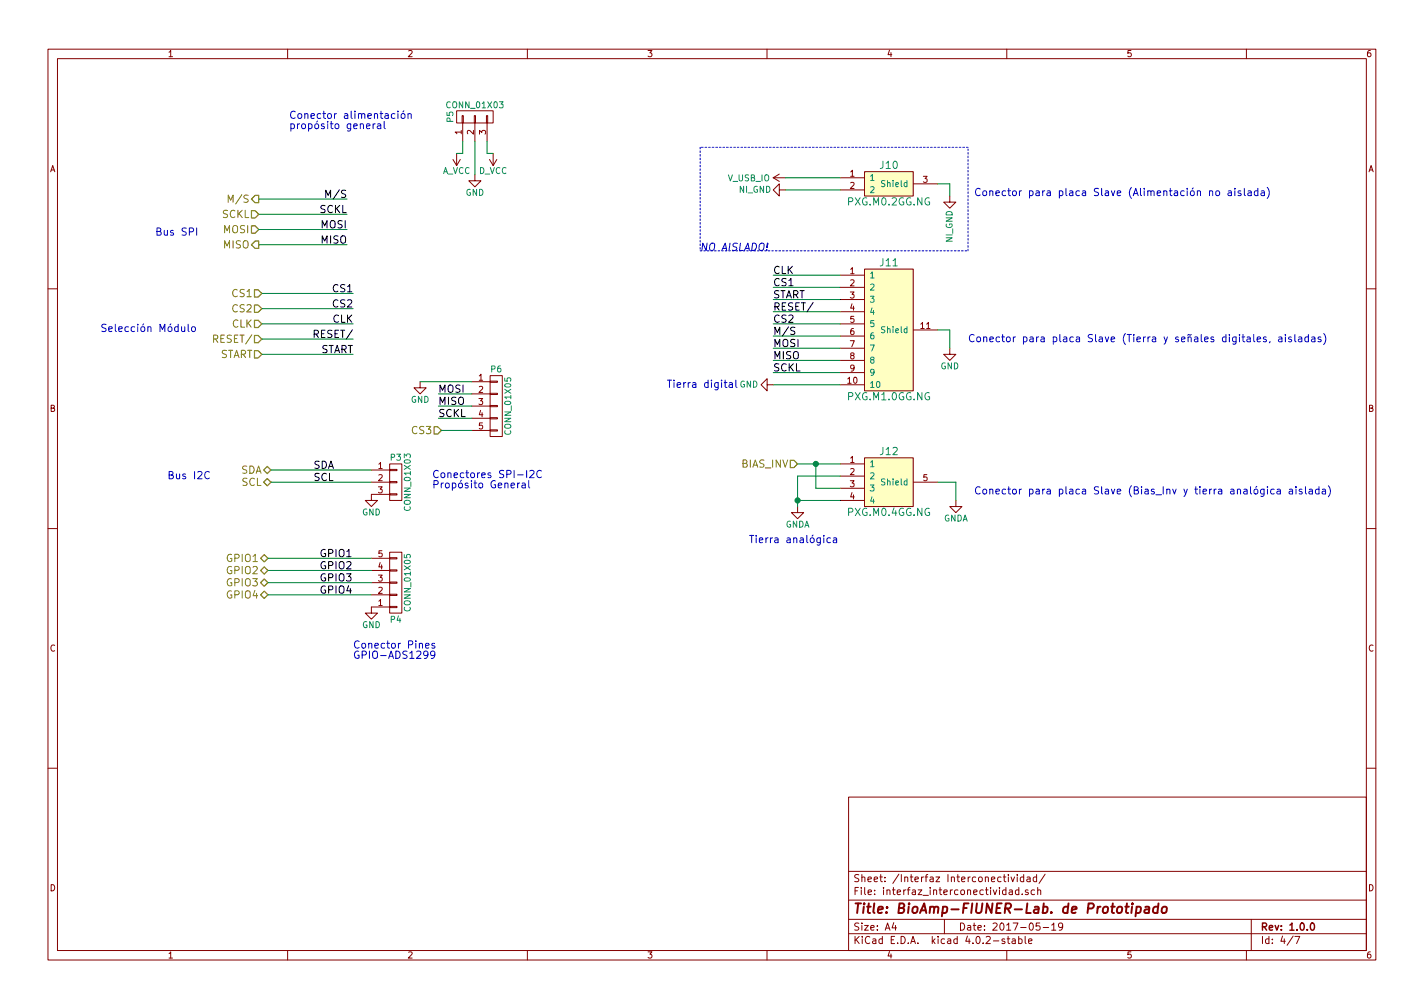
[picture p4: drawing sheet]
EESchema Schematic File Version 2
LIBS:BioAmp_v1.0.0
LIBS:power
LIBS:BioAmp_v1.0.0-cache
EELAYER 25 0
EELAYER END
$Descr A4 11693 8268
encoding utf-8
Sheet 4 7
Title "BioAmp-FIUNER-Lab. de Prototipado"
Date "2017-05-19"
Rev "1.0.0"
Comp ""
Comment1 ""
Comment2 ""
Comment3 ""
Comment4 ""
$EndDescr
$Comp
L CONN_01X03 P5
U 1 1
P 3900 950
F 0 "P5" H 3900 1150 50  0000 C CNN
F 1 "CONN_01X03" V 4000 950 50  0000 C CNN
F 2 "bioamp:Pin_Header_Straight_1x03" H 3900 950 50  0001 C CNN
F 3 "" H 3900 950 50  0000 C CNN
	1    3900 950 
	0    -1   -1   0   
$EndComp
$Comp
L A_VCC #PWR038
U 1 1
P 3750 1250
F 0 "#PWR038" H 3750 1100 50  0001 C CNN
F 1 "A_VCC" H 3750 1390 50  0000 C CNN
F 2 "" H 3750 1250 50  0000 C CNN
F 3 "" H 3750 1250 50  0000 C CNN
	1    3750 1250
	-1   0    0    1   
$EndComp
$Comp
L D_VCC #PWR039
U 1 1
P 4050 1250
F 0 "#PWR039" H 4050 1100 50  0001 C CNN
F 1 "D_VCC" H 4050 1390 50  0000 C CNN
F 2 "" H 4050 1250 50  0000 C CNN
F 3 "" H 4050 1250 50  0000 C CNN
	1    4050 1250
	-1   0    0    1   
$EndComp
$Comp
L GND #PWR040
U 1 1
P 3900 1425
F 0 "#PWR040" H 3900 1175 50  0001 C CNN
F 1 "GND" H 3900 1275 50  0000 C CNN
F 2 "" H 3900 1425 50  0000 C CNN
F 3 "" H 3900 1425 50  0000 C CNN
	1    3900 1425
	1    0    0    -1  
$EndComp
Text Notes 2375 1050 0    60   ~ 0
Conector alimentación \npropósito general
Text HLabel 2125 1625 0    60   Output ~ 0
M/S
Text HLabel 2125 1750 0    60   Input ~ 0
SCKL
Text HLabel 2125 1875 0    60   Input ~ 0
MOSI
Text HLabel 2125 2000 0    60   Output ~ 0
MISO
Text HLabel 2150 2400 0    60   Input ~ 0
CS1
Text HLabel 2150 2525 0    60   Input ~ 0
CS2
Text HLabel 2150 2650 0    60   Input ~ 0
CLK
Text HLabel 2150 2775 0    60   Input ~ 0
RESET/
Text HLabel 2150 2900 0    60   Input ~ 0
START
Text HLabel 2225 3850 0    60   BiDi ~ 0
SDA
Text HLabel 2225 3950 0    60   BiDi ~ 0
SCL
Text HLabel 2200 4575 0    60   BiDi ~ 0
GPIO1
Text HLabel 2200 4675 0    60   BiDi ~ 0
GPIO2
Text HLabel 2200 4775 0    60   BiDi ~ 0
GPIO3
Text HLabel 2200 4875 0    60   BiDi ~ 0
GPIO4
$Comp
L CONN_01X05 P4
U 1 1
P 3250 4775
F 0 "P4" H 3250 5075 50  0000 C CNN
F 1 "CONN_01X05" V 3350 4775 50  0000 C CNN
F 2 "bioamp:Pin_Header_Straight_1x05" H 3250 4775 50  0001 C CNN
F 3 "" H 3250 4775 50  0000 C CNN
	1    3250 4775
	1    0    0    1   
$EndComp
$Comp
L CONN_01X03 P3
U 1 1
P 3250 3950
F 0 "P3" H 3250 4150 50  0000 C CNN
F 1 "CONN_01X03" V 3350 3950 50  0000 C CNN
F 2 "bioamp:Pin_Header_Straight_1x03" H 3250 3950 50  0001 C CNN
F 3 "" H 3250 3950 50  0000 C CNN
	1    3250 3950
	1    0    0    -1  
$EndComp
$Comp
L CONN_01X05 P6
U 1 1
P 4075 3325
F 0 "P6" H 4075 3625 50  0000 C CNN
F 1 "CONN_01X05" V 4175 3325 50  0000 C CNN
F 2 "bioamp:Pin_Header_Straight_1x05" H 4075 3325 50  0001 C CNN
F 3 "" H 4075 3325 50  0000 C CNN
	1    4075 3325
	1    0    0    -1  
$EndComp
Text Notes 1275 1925 0    60   ~ 0
Bus SPI\n
Text Notes 825  2800 0    60   ~ 0
Selección Módulo\n 
Text Notes 1375 3925 0    60   ~ 0
Bus I2C\n
Text Notes 2900 5400 0    60   ~ 0
Conector Pines\nGPIO-ADS1299
Text Notes 3550 4000 0    60   ~ 0
Conectores SPI-I2C \nPropósito General\n
$Comp
L GND #PWR041
U 1 1
P 3050 4050
F 0 "#PWR041" H 3050 3800 50  0001 C CNN
F 1 "GND" H 3050 3900 50  0000 C CNN
F 2 "" H 3050 4050 50  0000 C CNN
F 3 "" H 3050 4050 50  0000 C CNN
	1    3050 4050
	1    0    0    -1  
$EndComp
Text Label 2575 3850 0    60   ~ 0
SDA
Text Label 2575 3950 0    60   ~ 0
SCL
Text Label 2625 4575 0    60   ~ 0
GPIO1
Text Label 2625 4675 0    60   ~ 0
GPIO2
Text Label 2625 4775 0    60   ~ 0
GPIO3
Text Label 2625 4875 0    60   ~ 0
GPIO4
$Comp
L GND #PWR042
U 1 1
P 3050 4975
F 0 "#PWR042" H 3050 4725 50  0001 C CNN
F 1 "GND" H 3050 4825 50  0000 C CNN
F 2 "" H 3050 4975 50  0000 C CNN
F 3 "" H 3050 4975 50  0000 C CNN
	1    3050 4975
	1    0    0    -1  
$EndComp
Text Label 2900 2900 2    60   ~ 0
START
Text Label 2900 2775 2    60   ~ 0
RESET/
Text Label 2900 2650 2    60   ~ 0
CLK
Text Label 2900 2525 2    60   ~ 0
CS2
Text Label 2900 2400 2    60   ~ 0
CS1
Text HLabel 3625 3525 0    60   Input ~ 0
CS3
Text Label 3600 3225 0    60   ~ 0
MOSI
Text Label 3600 3325 0    60   ~ 0
MISO
Text Label 3600 3425 0    60   ~ 0
SCKL
$Comp
L GND #PWR043
U 1 1
P 3450 3125
F 0 "#PWR043" H 3450 2875 50  0001 C CNN
F 1 "GND" H 3450 2975 50  0000 C CNN
F 2 "" H 3450 3125 50  0000 C CNN
F 3 "" H 3450 3125 50  0000 C CNN
	1    3450 3125
	1    0    0    -1  
$EndComp
Wire Wire Line
	3900 1150 3900 1425
Wire Wire Line
	3750 1250 3800 1250
Wire Wire Line
	3800 1250 3800 1150
Wire Wire Line
	4050 1250 4000 1250
Wire Wire Line
	4000 1250 4000 1150
Wire Wire Line
	3050 3850 2225 3850
Wire Wire Line
	3050 3950 2225 3950
Wire Wire Line
	3050 4575 2200 4575
Wire Wire Line
	3050 4675 2200 4675
Wire Wire Line
	3050 4775 2200 4775
Wire Wire Line
	3050 4875 2200 4875
Wire Wire Line
	2150 2900 2900 2900
Wire Wire Line
	2150 2775 2900 2775
Wire Wire Line
	2150 2650 2900 2650
Wire Wire Line
	2150 2525 2900 2525
Wire Wire Line
	2150 2400 2900 2400
Wire Wire Line
	3875 3525 3625 3525
Wire Wire Line
	3875 3425 3600 3425
Wire Wire Line
	3875 3325 3600 3325
Wire Wire Line
	3875 3225 3600 3225
Wire Wire Line
	3450 3125 3875 3125
Wire Wire Line
	2125 1625 2850 1625
Wire Wire Line
	2125 1750 2850 1750
Wire Wire Line
	2125 1875 2850 1875
Wire Wire Line
	2125 2000 2850 2000
Text Label 2850 2000 2    60   ~ 0
MISO
Text Label 2850 1875 2    60   ~ 0
MOSI
Text Label 2850 1750 2    60   ~ 0
SCKL
Text Label 2850 1625 2    60   ~ 0
M/S
$Comp
L PXG.M0.2GG.NG J10
U 1 1
P 7300 1500
F 0 "J10" H 7300 1650 60  0000 C CNN
F 1 "PXG.M0.2GG.NG" H 7300 1350 60  0000 C CNN
F 2 "bioamp:PXG.M0.2GG.NG" H 7150 1500 60  0001 C CNN
F 3 "" H 7150 1500 60  0000 C CNN
	1    7300 1500
	1    0    0    -1  
$EndComp
$Comp
L PXG.M0.4GG.NG J12
U 1 1
P 7300 3950
F 0 "J12" H 7300 4200 60  0000 C CNN
F 1 "PXG.M0.4GG.NG" H 7300 3700 60  0000 C CNN
F 2 "bioamp:PXG.M0.4GG.NG" H 7150 3950 60  0001 C CNN
F 3 "" H 7150 3950 60  0000 C CNN
	1    7300 3950
	1    0    0    -1  
$EndComp
$Comp
L PXG.M1.0GG.NG J11
U 1 1
P 7300 2700
F 0 "J11" H 7300 3250 60  0000 C CNN
F 1 "PXG.M1.0GG.NG" H 7300 2150 60  0000 C CNN
F 2 "bioamp:PXG.M1.0GG.NG" H 7150 2700 60  0001 C CNN
F 3 "" H 7150 2700 60  0000 C CNN
	1    7300 2700
	1    0    0    -1  
$EndComp
$Comp
L V_USB_IO #PWR044
U 1 1
P 6450 1450
F 0 "#PWR044" H 6450 1300 50  0001 C CNN
F 1 "V_USB_IO" V 6450 1750 50  0000 C CNN
F 2 "" H 6450 1450 50  0000 C CNN
F 3 "" H 6450 1450 50  0000 C CNN
	1    6450 1450
	0    -1   -1   0   
$EndComp
$Comp
L NI_GND #PWR045
U 1 1
P 6450 1550
F 0 "#PWR045" H 6450 1300 50  0001 C CNN
F 1 "NI_GND" V 6450 1300 50  0000 C CNN
F 2 "" H 6450 1550 50  0000 C CNN
F 3 "" H 6450 1550 50  0000 C CNN
	1    6450 1550
	0    1    1    0   
$EndComp
Wire Wire Line
	6900 1450 6450 1450
Wire Wire Line
	6450 1550 6900 1550
$Comp
L NI_GND #PWR046
U 1 1
P 7800 1600
F 0 "#PWR046" H 7800 1350 50  0001 C CNN
F 1 "NI_GND" V 7800 1350 50  0000 C CNN
F 2 "" H 7800 1600 50  0000 C CNN
F 3 "" H 7800 1600 50  0000 C CNN
	1    7800 1600
	1    0    0    -1  
$EndComp
Wire Wire Line
	7800 1600 7800 1500
Wire Wire Line
	7800 1500 7700 1500
Wire Wire Line
	6900 2250 6350 2250
Wire Wire Line
	6900 2350 6350 2350
Wire Wire Line
	6900 2450 6350 2450
Wire Wire Line
	6900 2550 6350 2550
Wire Wire Line
	6900 2650 6350 2650
Wire Wire Line
	6900 2750 6350 2750
Wire Wire Line
	6900 2850 6350 2850
Wire Wire Line
	6900 3050 6350 3050
Wire Wire Line
	6900 3150 6350 3150
$Comp
L GND #PWR047
U 1 1
P 6350 3150
F 0 "#PWR047" H 6350 2900 50  0001 C CNN
F 1 "GND" V 6350 2950 50  0000 C CNN
F 2 "" H 6350 3150 50  0000 C CNN
F 3 "" H 6350 3150 50  0000 C CNN
	1    6350 3150
	0    1    1    0   
$EndComp
Text Label 6350 3050 0    60   ~ 0
SCKL
Wire Wire Line
	6900 2950 6350 2950
Text Label 6350 2950 0    60   ~ 0
MISO
Text Label 6350 2850 0    60   ~ 0
MOSI
Text Label 6350 2750 0    60   ~ 0
M/S
Text Label 6350 2650 0    60   ~ 0
CS2
Text Label 6350 2550 0    60   ~ 0
RESET/
Text Label 6350 2450 0    60   ~ 0
START
Text Label 6350 2350 0    60   ~ 0
CS1
Text Label 6350 2250 0    60   ~ 0
CLK
Wire Wire Line
	6900 3800 6550 3800
Wire Wire Line
	6900 4000 6700 4000
Wire Wire Line
	6700 4000 6700 3800
Connection ~ 6700 3800
Text HLabel 6550 3800 0    60   Input ~ 0
BIAS_INV
$Comp
L GNDA #PWR048
U 1 1
P 7850 4100
F 0 "#PWR048" H 7850 3850 50  0001 C CNN
F 1 "GNDA" H 7850 3950 50  0000 C CNN
F 2 "" H 7850 4100 50  0000 C CNN
F 3 "" H 7850 4100 50  0000 C CNN
	1    7850 4100
	1    0    0    -1  
$EndComp
$Comp
L GNDA #PWR049
U 1 1
P 6550 4150
F 0 "#PWR049" H 6550 3900 50  0001 C CNN
F 1 "GNDA" H 6550 4000 50  0000 C CNN
F 2 "" H 6550 4150 50  0000 C CNN
F 3 "" H 6550 4150 50  0000 C CNN
	1    6550 4150
	1    0    0    -1  
$EndComp
Wire Wire Line
	6900 3900 6550 3900
Wire Wire Line
	6550 3900 6550 4150
Wire Wire Line
	6900 4100 6550 4100
Connection ~ 6550 4100
Wire Wire Line
	7700 3950 7850 3950
Wire Wire Line
	7850 3950 7850 4100
$Comp
L GND #PWR050
U 1 1
P 7800 2850
F 0 "#PWR050" H 7800 2600 50  0001 C CNN
F 1 "GND" H 7800 2700 50  0000 C CNN
F 2 "" H 7800 2850 50  0000 C CNN
F 3 "" H 7800 2850 50  0000 C CNN
	1    7800 2850
	1    0    0    -1  
$EndComp
Wire Wire Line
	7700 2700 7800 2700
Wire Wire Line
	7800 2700 7800 2850
Text Notes 6150 4450 0    60   ~ 0
Tierra analógica\n
Text Notes 8000 4050 0    60   ~ 0
Conector para placa Slave (Bias_Inv y tierra analógica aislada)
Text Notes 7950 2800 0    60   ~ 0
Conector para placa Slave (Tierra y señales digitales, aisladas)
Text Notes 8000 1600 0    60   ~ 0
Conector para placa Slave (Alimentación no aislada)
Wire Notes Line
	5750 1200 5750 2050
Wire Notes Line
	5750 2050 7950 2050
Wire Notes Line
	7950 2050 7950 1200
Wire Notes Line
	7950 1200 5750 1200
Text Notes 5750 2050 0    60   Italic 0
NO AISLADO!
Text Notes 5475 3175 0    60   ~ 0
Tierra digital\n
$EndSCHEMATC
